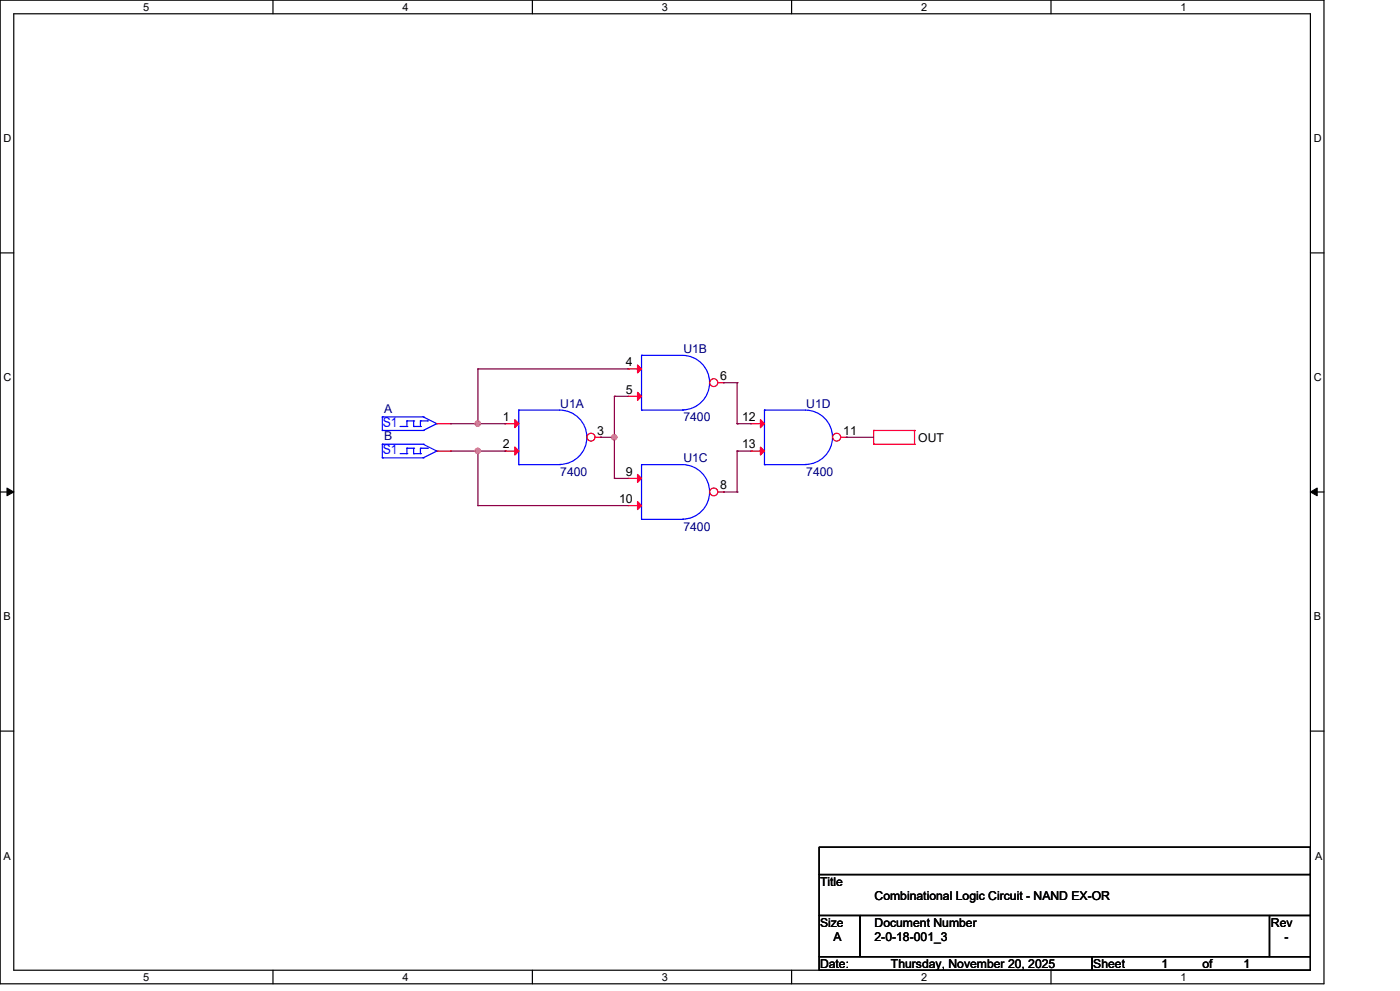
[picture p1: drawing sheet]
<svg xmlns="http://www.w3.org/2000/svg" width="297mm" height="210mm" viewBox="0 0 297 210" stroke-linecap="round" stroke-linejoin="round" font-family="sans-serif">
<g fill="none" stroke="#000" stroke-width=".25">
<path d="M0 0h280.6v208.4h-280.6zM2.9 2.9h274.8v202.6h-274.8zM57.8 0v2.9M112.8 0v2.9M167.8 0v2.9M222.7 0v2.9M0 53.6h2.9M277.7 53.6h2.9M0 104.2h2.9M277.7 104.2h2.9M0 154.9h2.9M277.7 154.9h2.9"/>
<path d="M173.6 179.4h104.1v5.8h-104.1zM173.6 185.2h104.1v8.7h-104.1zM173.6 193.9h8.7v8.7h-8.7zM182.3 193.9h86.7v8.7h-86.7zM269 193.9h8.7v8.7h-8.7zM57.8 205.5v2.9M112.8 205.5v2.9M167.8 205.5v2.9M173.6 202.6h57.8v2.9h-57.8zM222.7 205.5v2.9M231.4 202.6h46.3v2.9h-46.3z"/>
</g>
<path d="M1.5 103.4l1.4 .8-1.4 .8zM277.7 104.2l1.4-.8v1.6z" fill="#000" stroke="#000" stroke-width=".21"/>
<path d="M159.1 89.7h.1M159.1 95.5h.1M159.1 89.7h2.9M159.1 95.5h2.9M185.1 94.1h.1M185.1 91.2h.1M185.1 91.2h8.7M185.1 94.1h8.7M185.1 91.2v2.9M193.8 91.2h.1M193.8 94.1h.1M193.8 91.2v2.9" fill="none" stroke="#f00" stroke-width=".25"/>
<path d="M162 98.4h.1M162 86.9h8.7a5.8 5.8 0 0 1 5.7 5.7 5.8 5.8 0 0 1-5.7 5.8M162 86.9h.1M162 86.9v11.5M162 98.4h8.7M170.7 98.4h.1" fill="none" stroke="#00f" stroke-width=".25"/>
<g fill="#f00" stroke="#f00" stroke-width=".25">
<path d="M161.2 88.9l.8 .8-.8 .9z"/>
<path d="M161.2 94.7l.8 .8-.8 .9z"/>
</g>
<circle cx="177.3" cy="92.6" r=".84" fill="#fff" stroke="#f00" stroke-width=".25"/>
<path d="M133.1 78.1h.1M133.1 78.1h2.9M92.6 95.5h2.9M95.5 95.5h.1M133.1 83.9h.1M133.1 83.9h2.9M178.2 92.6h1.1M179.3 92.6h.1" fill="none" stroke="#f00" stroke-width=".25"/>
<g fill="none" stroke="#00f" stroke-width=".25">
<path d="M136 75.3h8.7a5.8 5.8 0 0 1 5.7 5.7 5.8 5.8 0 0 1-5.7 5.8M136 75.3h.1M136 75.3v11.6M81 94.1h.1M81 97h.1M81 97h8.7M81 94.1h8.7M81 94.1v2.9M84.8 96.1h1.4M86.2 94.9h.1M86.2 96.1h.1M86.2 94.9v1.2"/>
<path d="M86.2 94.9h1.5M87.7 94.9h.1M87.7 96.1h.1M87.7 96.1h1.4M87.7 94.9v1.2M89.1 96.1h.1M89.1 94.9h.1M89.1 94.9h1.5M89.1 94.9v1.2M89.7 97h.1M89.7 94.1h.1M89.7 94.1l2.9 1.4"/>
<path d="M90.6 94.9h.1M92.6 95.5h.1M92.6 95.5l-2.9 1.5M136 86.9h.1M136 86.9h8.7M144.7 86.9h.1"/>
</g>
<g fill="#f00" stroke="#f00" stroke-width=".25">
<path d="M135.1 77.3l.9 .8-.9 .9z"/>
<path d="M135.1 83.1l.9 .8-.9 .9z"/>
</g>
<circle cx="151.3" cy="81.1" r=".84" fill="#fff" stroke="#f00" stroke-width=".25"/>
<path d="M92.6 89.7h2.9M95.5 89.7h.1M152.1 81.1h1.2M153.3 81.1h.1M133.1 101.3h.1M133.1 107.1h.1M133.1 101.3h2.9M133.1 107.1h2.9" fill="none" stroke="#f00" stroke-width=".25"/>
<g fill="none" stroke="#00f" stroke-width=".25">
<path d="M81 88.3h.1M81 91.2h.1M81 91.2h8.7M81 88.3h8.7M81 88.3v2.9M84.8 90.3h1.4M86.2 89.1h.1M86.2 90.3h.1M86.2 89.1v1.2M86.2 89.1h1.5M87.7 89.1h.1M87.7 90.3h.1"/>
<path d="M87.7 90.3h1.4M87.7 89.1v1.2M89.1 90.3h.1M89.1 89.1h.1M89.1 89.1h1.5M89.1 89.1v1.2M89.7 91.2h.1M89.7 88.3h.1M89.7 88.3l2.9 1.4M90.6 89.1h.1M92.6 89.7h.1M92.6 89.7l-2.9 1.5"/>
<path d="M136 98.4h8.7a5.8 5.8 0 0 1 5.7 5.8 5.8 5.8 0 0 1-5.7 5.8M136 98.4h.1M136 98.4v11.6M136 110h.1M136 110h8.7M144.7 110h.1"/>
</g>
<g fill="#f00" stroke="#f00" stroke-width=".25">
<path d="M135.1 100.5l.9 .8-.9 .9z"/>
<path d="M135.1 106.2l.9 .9-.9 .8z"/>
</g>
<circle cx="151.3" cy="104.2" r=".84" fill="#fff" stroke="#f00" stroke-width=".25"/>
<path d="M107 89.7h.1M107 95.5h.1M107 89.7h2.9M107 95.5h2.9M152.1 104.2h1.2M153.3 104.2h.1" fill="none" stroke="#f00" stroke-width=".25"/>
<path d="M109.9 98.4h.1M109.9 86.9h8.7a5.8 5.8 0 0 1 5.8 5.7 5.8 5.8 0 0 1-5.8 5.8M109.9 86.9h.1M109.9 86.9v11.5M109.9 98.4h8.7M118.6 98.4h.1" fill="none" stroke="#00f" stroke-width=".25"/>
<g fill="#f00" stroke="#f00" stroke-width=".25">
<path d="M109.1 88.9l.8 .8-.8 .9z"/>
<path d="M109.1 94.7l.8 .8-.8 .9z"/>
</g>
<circle cx="125.3" cy="92.6" r=".84" fill="#fff" stroke="#f00" stroke-width=".25"/>
<path d="M126.1 92.6h1.2M127.3 92.6h.1" fill="none" stroke="#f00" stroke-width=".25"/>
<g fill="none" stroke="#800040" stroke-width=".25">
<path d="M101.3 78.1h.1M101.3 78.1h31.8M101.3 78.1v11.6M95.5 89.7h11.5M95.5 95.5h11.5M101.3 89.7h.1M101.3 95.5h.1M101.3 95.5v11.6M107 89.7h.1M107 95.5h.1M127.3 92.6h.1M127.3 92.6h2.9"/>
<path d="M130.2 83.9h.1M130.2 92.6h.1M130.2 83.9h2.9M130.2 83.9v17.4M153.3 81.1h2.9M156.2 81.1h.1M156.2 89.7h.1M156.2 95.5h.1M156.2 81.1v8.6M156.2 95.5v8.7M156.2 89.7h2.9M156.2 95.5h2.9"/>
<path d="M179.3 92.6h.1M179.3 92.6h5.8M101.3 107.1h.1M101.3 107.1h31.8M130.2 101.3h.1M130.2 101.3h2.9M153.3 104.2h2.9M156.2 104.2h.1"/>
</g>
<g fill="#f0f" stroke="#f0f" stroke-width=".25">
<circle cx="130.2" cy="92.6" r=".55"/>
<circle cx="101.2" cy="89.7" r=".56"/>
<circle cx="101.2" cy="95.5" r=".55"/>
</g>
<g font-size="2.9" fill="#00f">
<text x="81.1" y="90.3">S1</text>
<text x="81.1" y="96.1">S1</text>
</g>
<g font-size="2.6">
<text x="132.6" y="77.6">4</text>
<text x="132.6" y="83.4">5</text>
<text x="152.6" y="80.5">6</text>
<text x="106.6" y="89.2">1</text>
<text x="157.3" y="89.2">12</text>
<text x="106.6" y="95">2</text>
<text x="126.6" y="92">3</text>
<text x="157.3" y="95">13</text>
<text x="178.7" y="92">11</text>
<text x="194.6" y="93.6">OUT</text>
<text x="132.6" y="100.8">9</text>
<text x="131.2" y="106.5">10</text>
<text x="152.6" y="103.6">8</text>
<text x="173.8" y="187.7">Title</text>
<text x="185.3" y="190.6">Combinational Logic Circuit - NAND EX-OR</text>
<text x="173.8" y="196.3">Size</text>
<text x="185.3" y="196.3">Document Number</text>
<text x="269.3" y="196.3">Rev</text>
<text x="176.7" y="199.3">A</text>
<text x="185.3" y="199.3">2-0-18-001_3</text>
<text x="272.2" y="199.3">-</text>
<text x="173.8" y="205.1">Date:</text>
<text x="188.8" y="205.1">Thursday, November 20, 2025</text>
<text x="231.7" y="205.1">Sheet</text>
<text x="246.2" y="205.1">1</text>
<text x="254.8" y="205.1">of</text>
<text x="263.5" y="205.1">1</text>
</g>
<g font-size="2.6" fill="#000080">
<text x="144.8" y="74.8">U1B</text>
<text x="81.4" y="87.5">A</text>
<text x="118.7" y="86.3">U1A</text>
<text x="144.8" y="89.2">7400</text>
<text x="170.9" y="86.3">U1D</text>
<text x="81.4" y="93.3">B</text>
<text x="118.7" y="100.8">7400</text>
<text x="144.8" y="97.9">U1C</text>
<text x="170.9" y="100.8">7400</text>
<text x="144.8" y="112.4">7400</text>
</g>
<g font-size="2.3">
<text x="30.4" y="2.2">5</text>
<text x="85.3" y="2.2">4</text>
<text x="140.3" y="2.2">3</text>
<text x="195.2" y="2.2">2</text>
<text x="250.2" y="2.2">1</text>
<text x=".8" y="30.1">D</text>
<text x="278.4" y="30.1">D</text>
<text x=".8" y="80.8">C</text>
<text x="278.4" y="80.8">C</text>
<text x=".8" y="131.4">B</text>
<text x="278.4" y="131.4">B</text>
<text x=".8" y="182.2">A</text>
<text x="278.7" y="182.2">A</text>
<text x="30.4" y="207.7">5</text>
<text x="85.3" y="207.7">4</text>
<text x="140.3" y="207.7">3</text>
<text x="195.2" y="207.7">2</text>
<text x="250.2" y="207.7">1</text>
</g>
</svg>
